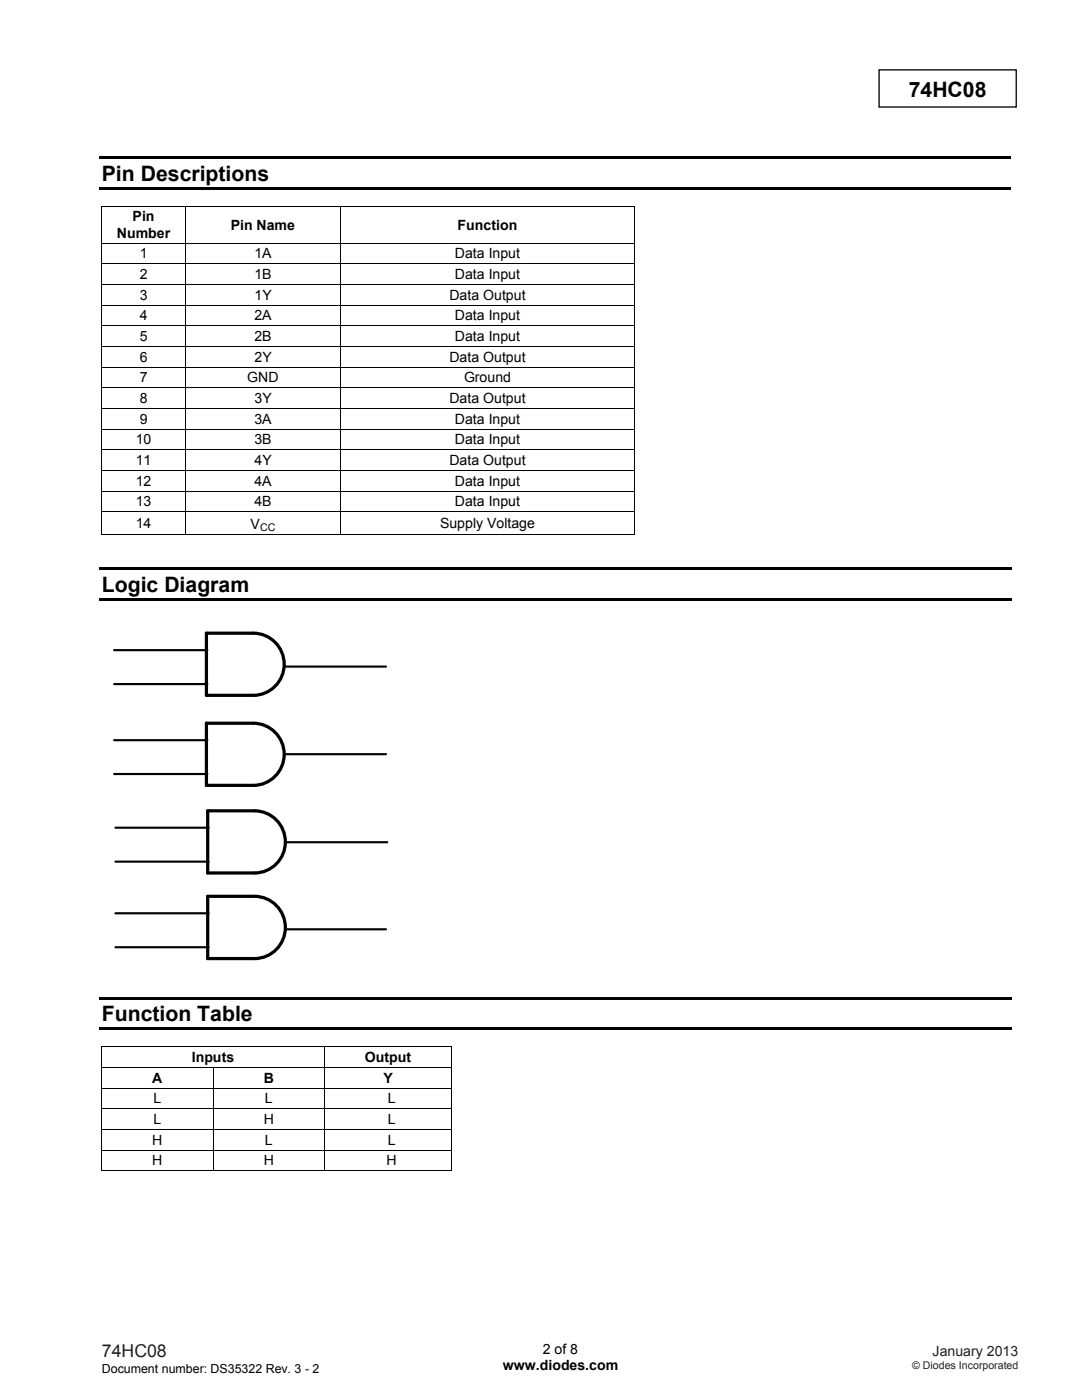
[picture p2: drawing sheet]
<svg xmlns="http://www.w3.org/2000/svg" width="216mm" height="279mm" viewBox="0 0 216 279" stroke-linecap="round" stroke-linejoin="round" font-family="sans-serif">
<path d="M175.4 13.9h27.4v7.5h-27.4z" fill="none" stroke="#000" stroke-width=".26"/>
<path d="M19.8 31.2h181.9v.5h-181.9zM19.8 37.3h181.9v.5h-181.9zM20.2 41.1h.2v.1h-.2zM126.6 41.1h.2v.1h-.2zM19.8 113.3h182v.5h-182zM19.8 119.4h182v.5h-182zM126.6 106.6h.2v.2h-.2zM19.8 198.9h182v.6h-182zM19.8 205h182v.6h-182zM20.2 208.8h.2v.2h-.2zM90.1 208.8h.2v.2h-.2zM90.1 233.6h.2v.2h-.2z" fill="#000"/>
<g fill="none" stroke="#000" stroke-width=".2">
<path d="M20.2 41.1h106.6M20.2 48.5h106.6M20.2 52.6h106.6M20.2 56.8h106.6M20.3 41.2v7.2M20.3 48.6v4M20.3 52.7v4M20.3 56.9v3.9M37 41.2v7.2M37 48.6v4M37 52.7v4M37 56.9v3.9"/>
<path d="M67.9 41.2v7.2M67.9 48.6v4M67.9 52.7v4M67.9 56.9v3.9M126.7 41.2v7.2M126.7 48.6v4M126.7 52.7v4M126.7 56.9v3.9M20.2 60.9h106.6M20.2 65h106.6M20.2 69.2h106.6M20.2 73.3h106.6"/>
<path d="M20.2 77.4h106.6M20.3 61v3.9M20.3 65.1v4M20.3 69.2v4M20.3 73.4v3.9M20.3 77.5v3.9M37 61v3.9M37 65.1v4M37 69.2v4M37 73.4v3.9M37 77.5v3.9M67.9 61v3.9"/>
<path d="M67.9 65.1v4M67.9 69.2v4M67.9 73.4v3.9M67.9 77.5v3.9M126.7 61v3.9M126.7 65.1v4M126.7 69.2v4M126.7 73.4v3.9M126.7 77.5v3.9M20.2 81.5h106.6M20.2 85.7h106.6M20.2 89.8h106.6"/>
<path d="M20.2 93.9h106.6M20.2 98h106.6M20.3 81.6v4M20.3 85.7v4M20.3 89.9v3.9M20.3 94v4M20.3 98.1v4M37 81.6v4M37 85.7v4M37 89.9v3.9M37 94v4M37 98.1v4"/>
<path d="M67.9 81.6v4M67.9 85.7v4M67.9 89.9v3.9M67.9 94v4M67.9 98.1v4M126.7 81.6v4M126.7 85.7v4M126.7 89.9v3.9M126.7 94v4M126.7 98.1v4M20.2 102.2h106.6M20.2 106.7h16.7"/>
<path d="M20.3 102.3v4.5M37 102.3v4.5M37.1 106.7h30.8M67.9 102.3v4.5M68 106.7h58.6M126.7 102.3v4.5M20.2 208.9h70.1M20.2 213h70.1M20.2 217.2h70.1M20.3 209v4M20.3 213.1v4M20.3 217.3v3.9"/>
<path d="M42.5 213.1v4M42.5 217.3v3.9M64.8 209v4M64.8 213.1v4M64.8 217.3v3.9M90.2 209v4M90.2 213.1v4M90.2 217.3v3.9M20.2 221.3h70.1M20.2 225.4h70.1M20.2 229.6h70.1M20.2 233.7h22.3"/>
<path d="M20.3 221.4v3.9M20.3 225.5v4M20.3 229.6v4.2M42.5 221.4v3.9M42.5 225.5v4M42.5 229.6v4.2M42.6 233.7h22.1M64.8 221.4v3.9M64.8 225.5v4M64.8 229.6v4.2M64.9 233.7h25.2M90.2 221.4v3.9"/>
<path d="M90.2 225.5v4M90.2 229.6v4.2"/>
</g>
<path d="M50.5 126.4h-9.3v12.4h9.3a6.2 6.2 0 0 0 6.2-6.2 6.2 6.2 0 0 0-6.2-6.2M50.5 144.3h-9.3v12.4h9.3a6.2 6.2 0 0 0 6.2-6.1 6.2 6.2 0 0 0-6.2-6.3M50.7 161.8h-9.3v12.4h9.3a6.2 6.2 0 0 0 6.2-6.2 6.2 6.2 0 0 0-6.1-6.2M50.7 178.9h-9.3v12.4h9.3a6.2 6.2 0 0 0 6.2-6.2 6.2 6.2 0 0 0-6.1-6.2" fill="none" stroke="#000" stroke-width=".65"/>
<path d="M22.8 129.8h18.6M22.8 136.5h18.6M56.9 133h20.1M22.8 147.7h18.6M22.8 154.5h18.6M56.9 150.5h20.1M23 165.2h18.6M23 172h18.6M57.2 168.1h20.1M23 182.3h18.6M23 189h18.6M56.9 185.5h20.1" fill="none" stroke="#000" stroke-width=".43"/>
<g font-size="4.2">
<text x="181.3" y="19.3">74HC08</text>
<text x="20.3" y="36">Pin Descriptions</text>
<text x="20.3" y="118.1">Logic Diagram</text>
<text x="20.3" y="203.8">Function Table</text>
</g>
<text font-size="3.5" fill="#231f20" x="20.3" y="270.9">74HC08</text>
<g font-size="2.8">
<text x="23.3" y="47.4">Number</text>
<text x="26.5" y="44.2">Pin</text>
<text x="46" y="45.8">Pin Name</text>
<text x="91.3" y="45.8">Function</text>
<text x="27.9" y="51.6">1</text>
<text x="50.8" y="51.6">1A</text>
<text x="90.8" y="51.6">Data Input</text>
<text x="27.9" y="55.7">2</text>
<text x="27.9" y="59.8">3</text>
<text x="50.8" y="55.7">1B</text>
<text x="50.8" y="59.8">1Y</text>
<text x="89.7" y="59.8">Data Output</text>
<text x="90.8" y="55.7">Data Input</text>
<text x="27.9" y="63.9">4</text>
<text x="50.8" y="63.9">2A</text>
<text x="90.8" y="63.9">Data Input</text>
<text x="27.9" y="68.1">5</text>
<text x="50.8" y="68.1">2B</text>
<text x="90.8" y="68.1">Data Input</text>
<text x="27.9" y="72.2">6</text>
<text x="27.9" y="76.3">7</text>
<text x="49.3" y="76.3">GND</text>
<text x="50.8" y="72.2">2Y</text>
<text x="89.7" y="72.2">Data Output</text>
<text x="92.6" y="76.3">Ground</text>
<text x="27.9" y="80.4">8</text>
<text x="50.8" y="80.4">3Y</text>
<text x="89.7" y="80.4">Data Output</text>
<text x="27.1" y="88.7">10</text>
<text x="27.9" y="84.6">9</text>
<text x="50.8" y="88.7">3B</text>
<text x="50.8" y="84.6">3A</text>
<text x="90.8" y="88.7">Data Input</text>
<text x="90.8" y="84.6">Data Input</text>
<text x="27.1" y="92.8">11</text>
<text x="50.8" y="92.8">4Y</text>
<text x="89.7" y="92.8">Data Output</text>
<text x="27.1" y="96.9">12</text>
<text x="27.1" y="101.1">13</text>
<text x="50.8" y="96.9">4A</text>
<text x="50.8" y="101.1">4B</text>
<text x="90.8" y="96.9">Data Input</text>
<text x="90.8" y="101.1">Data Input</text>
<text x="27.1" y="105.4">14</text>
<text x="50" y="105.5">V</text>
<text x="87.8" y="105.4">Supply Voltage</text>
<text x="38.3" y="211.9">Inputs</text>
<text x="72.8" y="211.9">Output</text>
<text x="30.4" y="216.1">A</text>
<text x="30.6" y="220.2">L</text>
<text x="52.6" y="216.1">B</text>
<text x="52.9" y="220.2">L</text>
<text x="76.5" y="216.1">Y</text>
<text x="77.4" y="220.2">L</text>
<text x="30.6" y="224.3">L</text>
<text x="52.6" y="224.3">H</text>
<text x="77.4" y="224.3">L</text>
<text x="30.4" y="228.5">H</text>
<text x="30.4" y="232.6">H</text>
<text x="52.6" y="232.6">H</text>
<text x="52.9" y="228.5">L</text>
<text x="77.2" y="232.6">H</text>
<text x="77.4" y="228.5">L</text>
<text x="100.3" y="273.5">www.diodes.com</text>
<text x="108.3" y="270.2">2 of 8</text>
</g>
<text font-size="2.8" fill="#231f20" x="186.1" y="270.6">January 2013</text>
<text font-size="2.5" x="20.3" y="274">Document number: DS35322 Rev. 3 - 2</text>
<text font-size="2.1" x="51.9" y="105.9">CC</text>
<text font-size="2.1" fill="#231f20" x="182" y="273.2">© Diodes Incorporated</text>
</svg>
